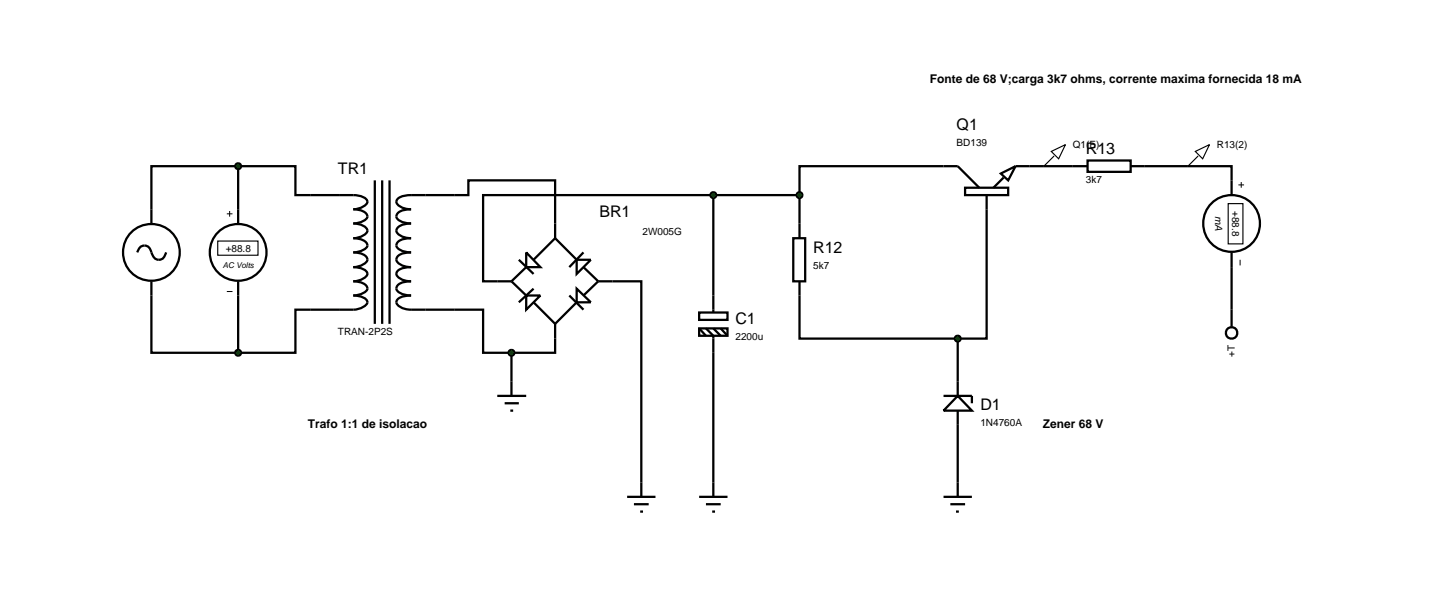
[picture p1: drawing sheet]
<svg xmlns="http://www.w3.org/2000/svg" width="257mm" height="104mm" viewBox="0 0 257 104" stroke-linecap="round" stroke-linejoin="round" font-family="sans-serif">
<g fill="none" stroke="#000" stroke-width=".4">
<path d="M42 29.3h10.1v5.1h2.6M42 29.3h-15.3v10.1M42 29.3v10.1M80.1 34.4h2.5v-2.6h15.3v10.2M125.8 34.4h-40.6v15.2h5M125.8 34.4v20.7M125.8 34.4h15.2M141 34.4v7.6M170.2 33.1h7.6v1.3h-7.6zM172.7 33.1l-3.8-3.8h-27.9v5.1M174 34.4v25.3h-5.1M176.5 30.6l2.6-1.3-1.3 2.5z"/>
<path d="M177 31.3l-1.8 1.8M179.1 29.3h12.7M191.8 28.3h7.6v2h-7.6zM199.4 29.3h17.8v5.1M24.2 44.5a1.28 1.28 0 0 1 2-1l.5 1a1.32 1.32 0 0 0 2 1.1l.6-1.1M26.7 49.6v12.6h15.3M42 49.6v12.6M54.7 54.6h-2.6v7.6h-10.1M80.1 54.6h5.1v7.6h5M90.2 49.6l2.6 2.5M91.5 45.8l2.6 2.5M92.8 44.5l2.5 2.6h-2.5z"/>
<path d="M92.8 52.1h2.5l-2.5 2.5zM92.8 47.1l-2.6 2.5M94.1 50.9l-2.6 2.4M94.1 53.3l3.8 3.8M97.9 57.1v5.1h-7.7M97.9 42l3.8 3.8M97.9 42l-3.8 3.8M100.4 52.1l2.5 2.5M101.7 50.9l2.5 2.4h-2.5zM101.7 45.8h2.5l-2.5 2.5zM101.7 53.3l-3.8 3.8M102.9 44.5l-2.5 2.6"/>
<path d="M102.9 47.1l2.6 2.5M105.5 49.6h7.6v38M105.5 49.6l-2.6 2.5M123.3 55.1h5v1.3h-5zM123.3 57.9h5v1.3h-5zM123.3 57.9l1.2 1.3M124.5 57.9l1.3 1.3v28.4M125.8 57.9l1.3 1.3M127.1 57.9l1.2 1.3M139.9 42h2.1v7.6h-2.1zM141 49.6v10.1h27.9M168.9 59.7v10.1"/>
<path d="M217.2 44.5v10.1M90.2 62.2v5.1M166.4 69.8h5v1.3M168.9 69.8l2.5 2.6h-5zM168.9 72.4v15.2M110.6 87.6h5M111.8 88.9h2.6M112.9 90.2h.5M123.3 87.6h5M124.5 88.9h2.6M125.6 90.2h.5M166.4 87.6h5"/>
<path d="M167.6 88.9h2.6M168.6 90.2h.5"/>
<circle cx="217.2" cy="39.4" r="5"/>
<circle cx="26.7" cy="44.5" r="5"/>
<circle cx="42" cy="44.5" r="5"/>
</g>
<path d="M40 37.7h1M40.5 37.2v1M218.4 32.6h1M218.9 32.1v1M40 51.4h1M218.7 45.8v1" fill="none" stroke="#000" stroke-width=".18"/>
<path d="M216.6 35.9h2.6v7.1h-2.6zM38.4 42.5h7.1v2.5h-7.1z" fill="none" stroke="#000" stroke-width=".2"/>
<path d="M168.5 59.4l.4-.2-.5 .5zM168.9 59.2l.3 .1 .2 .4zM169.4 59.7l-.1 .3-.4 .2zM168.4 59.7l.5 .5-.3-.1z" fill="#004000" stroke="#000" stroke-width=".4"/>
<path d="M168.4 59.7l.5-.5 .5 .5-.5 .5z" fill="#004000"/>
<g fill="none" stroke="#000" stroke-width=".4">
<path d="M217.2 54.6v3"/>
<circle cx="217.2" cy="58.7" r="1.01"/>
</g>
<g fill="#004000" stroke="#000" stroke-width=".4">
<path d="M125.5 34l.3-.1-.5 .5zM125.8 33.9l.3 .1 .2 .4zM125.8 34.9l.5-.5-.2 .4zM125.3 34.4l.5 .5-.3-.1z"/>
<path d="M140.7 34l.3-.1-.5 .5zM141 33.9l.4 .2 .1 .3zM141.5 34.4l-.2 .4-.3 .1zM140.5 34.4l.5 .5-.3-.1z"/>
</g>
<g fill="#004000">
<path d="M125.8 33.9l.5 .5-.5 .5-.5-.5z"/>
<path d="M141 33.9l.5 .5-.5 .5-.5-.5z"/>
</g>
<path d="M185.4 26.7l2.5-1.2-1.2 2.5zM185.9 27.5l-1.8 1.8M210.8 26.7l2.5-1.2-1.2 2.5zM211.3 27.5l-1.8 1.8" fill="none" stroke="#000" stroke-width=".2"/>
<path d="M54.7 34.4h7.6a3.2 3.2 0 0 1 2.4 .9 .88 .88 0 0 1-.7 1.1l-1.1 .4-.6 .1a2.98 2.98 0 0 1 2.4 .9 .85 .85 0 0 1-.7 1.2l-1.1 .3-.6 .1a2.31 2.31 0 0 1 2.5 1.3 2.6 2.6 0 0 1-2.5 1.3 2.98 2.98 0 0 1 2.4 .9 .85 .85 0 0 1-.7 1.2l-1.1 .3-.6 .1a2.98 2.98 0 0 1 2.4 .9 .91 .91 0 0 1-.7 1.2l-1.1 .4-.6 .1a3.2 3.2 0 0 1 2.4 .9 .88 .88 0 0 1-.7 1.1l-1.1 .4-.6 .1a2.98 2.98 0 0 1 2.4 .9 .85 .85 0 0 1-.7 1.2l-1.1 .3-.6 .1a3.2 3.2 0 0 1 2.4 .9 .88 .88 0 0 1-.7 1.1l-1.1 .4-.6 .1h-7.6M66.1 31.8v25.3M67.4 31.8v25.3M68.7 31.8v25.3M80.1 34.4h-7.6a3.1 3.1 0 0 0-2.5 .9 .9 .9 0 0 0 .6 1.1l1.2 .4 .7 .1a2.9 2.9 0 0 0-2.5 .9 .86 .86 0 0 0 .6 1.2l1.2 .3 .7 .1a2.96 2.96 0 0 0-2.5 1 .9 .9 0 0 0 .6 1.1l1.2 .4 .7 .1a2.9 2.9 0 0 0-2.5 .9 .86 .86 0 0 0 .6 1.2l1.2 .3 .7 .1a2.9 2.9 0 0 0-2.5 .9 .92 .92 0 0 0 .6 1.2l1.2 .4 .7 .1a3.1 3.1 0 0 0-2.5 .9 .9 .9 0 0 0 .6 1.1l1.2 .4 .7 .1a2.9 2.9 0 0 0-2.5 .9 .86 .86 0 0 0 .6 1.2l1.2 .3 .7 .1a3.1 3.1 0 0 0-2.5 .9 .9 .9 0 0 0 .6 1.1l1.2 .4 .7 .1h7.6" fill="none" stroke="#000" stroke-width=".4"/>
<g fill="#004000" stroke="#000" stroke-width=".4">
<path d="M41.6 29l.4-.2-.5 .5zM42 28.8l.3 .1 .2 .4zM42.5 29.3l-.2 .4-.3 .1zM41.5 29.3l.5 .5-.4-.2z"/>
<path d="M41.6 61.9l.4-.2-.5 .5zM42 61.7l.3 .1 .2 .4zM42.5 62.2l-.2 .4-.3 .1zM41.5 62.2l.5 .5-.4-.2z"/>
</g>
<g fill="#004000">
<path d="M41.5 29.3l.5-.5 .5 .5-.5 .5z"/>
<path d="M41.5 62.2l.5-.5 .5 .5-.5 .5z"/>
</g>
<path d="M87.7 69.8h5.1M89 71.1h2.5M90 72.4h.5M90.2 67.3v2.5" fill="none" stroke="#000" stroke-width=".4"/>
<path d="M89.8 61.9l.4-.2-.5 .5zM90.2 61.7l.4 .2 .1 .3zM90.7 62.2l-.2 .4-.3 .1zM89.7 62.2l.5 .5-.4-.2z" fill="#004000" stroke="#000" stroke-width=".4"/>
<path d="M90.2 61.7l.5 .5-.5 .5-.5-.5z" fill="#004000"/>
<g font-size="2.8">
<text x="168.7" y="23">Q1</text>
<text x="191.5" y="27.2">R13</text>
<text x="59.6" y="30.7">TR1</text>
<text x="105.7" y="38.3">BR1</text>
<text x="143.4" y="44.6">R12</text>
<text x="129.7" y="57.2">C1</text>
<text x="172.9" y="72.4">D1</text>
</g>
<g font-size="2.1">
<text x="164" y="14.6">Fonte de 68 V;carga 3k7 ohms, corrente maxima fornecida 18 mA</text>
<text x="54.3" y="75.5">Trafo 1:1 de isolacao</text>
<text x="183.9" y="75.5">Zener 68 V</text>
</g>
<g font-size="1.8">
<text x="168.7" y="25.8">BD139</text>
<text x="189.2" y="26.1">Q1(E)</text>
<text x="214.6" y="26.1">R13(2)</text>
<text x="191.5" y="32.3">3k7</text>
<text x="113.3" y="41.5">2W005G</text>
<text x="214.3" y="38.1" transform="rotate(90 214.3 38.1)">mA</text>
<text x="217.3" y="37.2" transform="rotate(90 217.3 37.2)">+88.8</text>
<text x="39.8" y="44.4">+88.8</text>
<text x="143.4" y="47.4">5k7</text>
<text x="59.6" y="59.1">TRAN-2P2S</text>
<text x="129.7" y="60">2200u</text>
<text x="217.8" y="63" transform="rotate(-90 217.8 63)">+T</text>
<text x="172.9" y="75.2">1N4760A</text>
</g>
<text font-size="1.4" x="39.3" y="47.2">AC Volts</text>
</svg>
